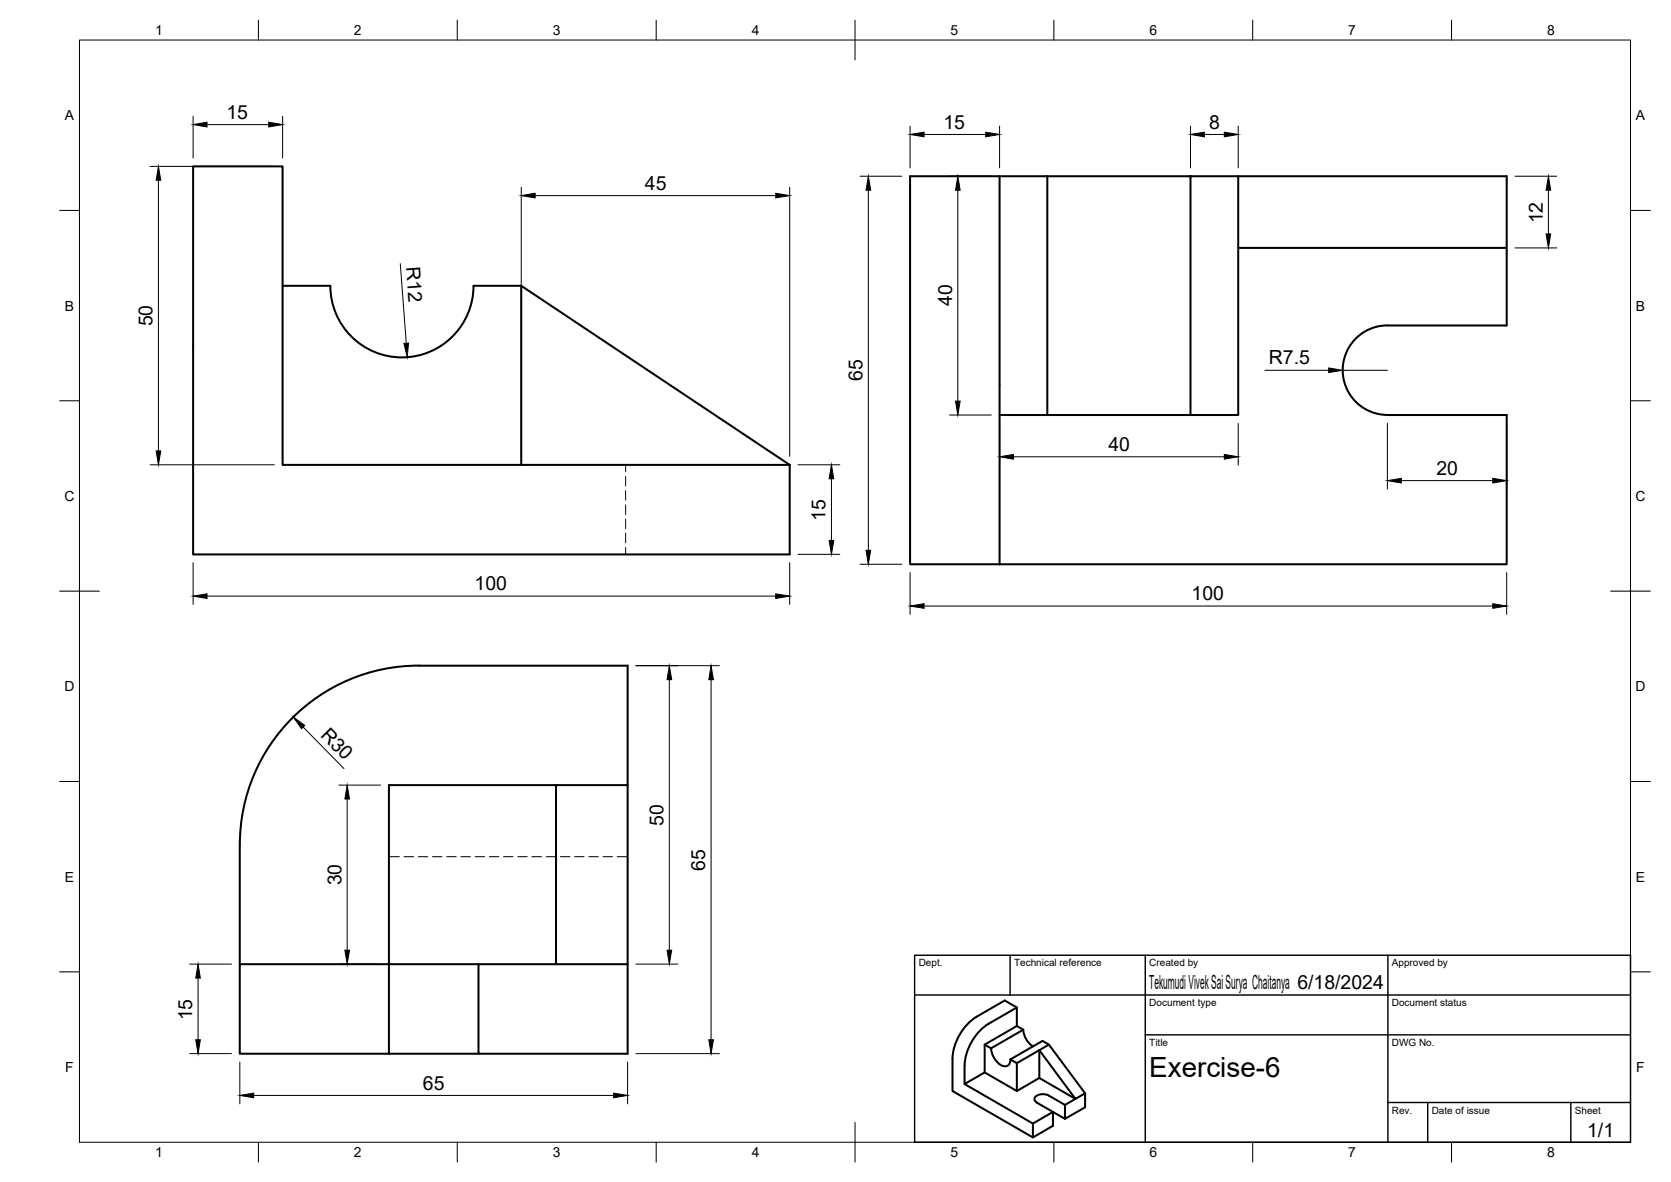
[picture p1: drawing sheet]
<svg xmlns="http://www.w3.org/2000/svg" width="420mm" height="297mm" viewBox="0 0 420 297" stroke-linecap="round" stroke-linejoin="round" font-family="sans-serif">
<!-- layer: Visible -->
<g fill="none" stroke="#000" stroke-width=".51">
<path d="M48.6 41.8h22.5v75h127.5v22.5h-150zM251.3 44.3v97.5M263.3 44.3h-34.5v97.5h22.5M299.3 44.3v60h-36v-60h115.5v18h-67.5M311.3 44.3v60h-12M71.1 71.8h12M83.1 71.8a18 18 0 0 0 18 18 18 18 0 0 0 18-18M119.1 71.8h12l67.5 45M131.1 71.8v45M378.8 62.3v19.5h-29.9a11.3 11.3 0 0 0-11.3 11.2 11.3 11.3 0 0 0 11.3 11.3h29.9v37.5h-127.5M251.3 104.3h12M139.8 197.3v45h18"/>
<path d="M157.8 197.3h-60v45h-37.5v22.5h37.5M60.3 242.3v-30a45 45 0 0 1 45-45h52.5v97.5h-37.5v-22.5h19.5M120.3 242.3h-22.5v22.5M245.6 255.5l7-4.1 3.1 1.8v4.6l1.6 1-8.1 4.6-1.6-.9M245.6 255.5a13.4 13.4 0 0 0-6.1 10.5v8.2l20.2 11.6M248.6 257.2a13.4 13.4 0 0 0-6 10.5M255.7 257.8l-8.1 4.7v7l-5.1 2.9v-4.6M255.7 253.2l-7.1 4.1M257.3 258.7a5.4 5.4 0 0 0 2.4 4.3M97.8 264.8h22.5M242.5 272.4l17.2 9.9 5.1-2.9 3 1.8M249.2 263.4a4.9 4.9 0 0 0 3.5 4.6 1.42 1.42 0 0 0 1.4-1.8"/>
<path d="M255.7 267.2v7M260.7 277.1l4.1 2.3v3.5l-5.1 2.9v-3.5M260.7 277.1a1.04 1.04 0 0 1-.5-1.2 1.04 1.04 0 0 1 1.1-.8l.8-.1 1.3 .2 4.4 2.5M261.3 270.9v-7l9.1 12.2 2.4-1.3M263.7 262.5l-8 4.7-1.7-1 8.1-4.6 1.6 .9 9.1 12.3v3.5l-5 2.9v-3.5l2.6-1.6-9.1-5.2-5.6 3.3-8.1-4.7"/>
</g>
<!-- layer: Hidden -->
<g fill="none" stroke="#000" stroke-width=".25">
<path d="M157.3 116.8v1.7M157.3 119.7v2.4M157.3 123.3v2.4M157.3 126.9v2.4M157.3 130.5v2.3M157.3 134v2.4M157.3 137.6v1.7M97.8 215.3h2.6M101.6 215.3h2.4M105.2 215.3h2.4M108.8 215.3h2.3M112.3 215.3h2.4"/>
<path d="M115.9 215.3h2.4M119.5 215.3h2.4M123 215.3h2.4M126.6 215.3h2.4M130.2 215.3h2.4M133.8 215.3h2.3M137.3 215.3h2.4M140.9 215.3h2.4M144.5 215.3h2.4M148.1 215.3h2.3M151.6 215.3h2.4M155.2 215.3h2.6"/>
<path d="M97.8 242.3h.1M97.8 264.8h.1"/>
</g>
<!-- layer: BORDER -->
<g fill="none" stroke="#000" stroke-width=".25">
<path d="M20 10.1h390v276.9h-390zM65 5.1v5M115 5.1v5M165 5.1v5M215 5.1v10M265 5.1v5M315 5.1v5M365 5.1v5M15 52.9h5M410 52.9h5M15 100.7h5M410 100.7h5"/>
<path d="M15 148.6h10M405 148.6h10M15 196.4h5M410 196.4h5M15 244.2h5M410 244.2h5M65 287v5M115 287v5M165 287v5M215 282.1v9.9M265 287v5M315 287v5"/>
<path d="M365 287v5"/>
</g>
<!-- layer: TITLEBLOCK -->
<path d="M230 240.1h180v46.9h-180zM230 250h180M254 240.1v9.9M288 240.1v46.9M349 240.1v46.9M288 260.1h122M349 277.1h61M359 277.1v9.9M395 277.1v9.9" fill="none" stroke="#000" stroke-width=".36"/>
<!-- layer: FD_Dimensions -->
<g fill="none" stroke="#000" stroke-width=".25">
<path d="M48.6 29.2v10.5M52 31.3h15.6M71.1 29.2v10.5M228.8 31.7v10.5M232.3 33.8h15.5M251.3 31.7v10.5M299.3 31.7v10.5M302.8 33.8h5M311.3 31.7v10.5M37.7 41.8h31.3M39.8 45.3v68M131.1 47v67.7"/>
<path d="M134.6 49.2h60.5M198.6 47v67.7M216.2 44.3h10.5M218.3 47.8v90.5M238.7 44.3h10.5M240.8 47.8v53M380.9 44.3h10.5M389.3 47.8v11M100.6 66.3l1.6 20M380.9 62.3h10.5M318.1 93.1h16M337.6 93.1h11.2"/>
<path d="M37.7 116.8h31.3M200.7 116.8h10.5M238.7 104.3h10.5M251.3 106.4v10.5M254.8 114.8h53M311.3 106.4v10.5M348.8 106.4v16.5M378.8 106.4v16.5M200.7 139.3h10.5M209.1 120.3v15.5M352.3 120.8h23M48.6 141.4v10.5"/>
<path d="M52 149.8h143.1M198.6 141.4v10.5M216.2 141.8h10.5M228.8 143.9v10.5M232.3 152.3h143M378.8 143.9v10.5M159.9 167.3h21M168.3 170.8v68M178.8 170.8v90.5M76.2 182.7l10.3 10.5M85.2 197.3h10.5M87.3 200.8v38"/>
<path d="M47.7 242.3h10.5M49.8 245.8v15.5M85.2 242.3h10.5M159.9 242.3h10.5M47.7 264.8h10.5M60.3 266.9v10.5M63.8 275.3h90.5M157.8 266.9v10.5M159.9 264.8h21"/>
</g>
<g fill="#000" stroke="#000" stroke-width=".25">
<path d="M48.6 31.3l3.4-.6v1.2zM67.6 30.7l3.5 .6-3.5 .6zM228.8 33.8l3.5-.6v1.2zM247.8 33.2l3.5 .6-3.5 .6zM299.3 33.8l3.5-.6v1.2zM307.8 33.2l3.5 .6-3.5 .6zM39.8 41.8l.6 3.5h-1.1zM131.1 49.2l3.5-.6v1.1zM195.1 48.6l3.5 .6-3.5 .5zM218.3 44.3l.6 3.5h-1.1zM240.8 44.3l.6 3.5h-1.1zM388.7 58.8h1.2l-.6 3.5z"/>
<path d="M389.3 44.3l.6 3.5h-1.2zM101.6 86.3l1.1-.1-.3 3.6zM334.1 92.5l3.5 .6-3.5 .5zM39.3 113.3h1.1l-.6 3.5zM240.3 100.8h1.1l-.6 3.5zM251.3 114.8l3.5-.6v1.2zM307.8 114.2l3.5 .6-3.5 .6zM208.5 135.8h1.1l-.5 3.5zM209.1 116.8l.5 3.5h-1.1zM217.8 138.3h1.1l-.6 3.5zM348.8 120.8l3.5-.6v1.2zM375.3 120.2l3.5 .6-3.5 .6z"/>
<path d="M48.6 149.8l3.4-.6v1.2zM195.1 149.2l3.5 .6-3.5 .6zM228.8 152.3l3.5-.6v1.2zM375.3 151.7l3.5 .6-3.5 .6zM168.3 167.3l.6 3.5h-1.2zM178.8 167.3l.6 3.5h-1.2zM73.7 180.2l2.9 2.1-.8 .8zM87.3 197.3l.6 3.5h-1.2zM86.7 238.8h1.2l-.6 3.5zM167.7 238.8h1.2l-.6 3.5zM49.8 242.3l.6 3.5h-1.2zM49.2 261.3h1.2l-.6 3.5z"/>
<path d="M60.3 275.3l3.5-.6v1.2zM154.3 274.7l3.5 .6-3.5 .6zM178.2 261.3h1.2l-.6 3.5z"/>
</g>
<text font-size="7" x="289" y="270.6">Exercise-6</text>
<g font-size="4.9">
<text x="56.9" y="29.9">15</text>
<text x="237.2" y="32.3">15</text>
<text x="304" y="32.3">8</text>
<text x="162.2" y="47.7">45</text>
<text x="387.9" y="56.2" transform="rotate(-90 387.9 56.2)">12</text>
<text x="102.1" y="67.2" transform="rotate(86 102.1 67.2)">R12</text>
<text x="239.4" y="76.9" transform="rotate(-90 239.4 76.9)">40</text>
<text x="38.4" y="82" transform="rotate(-90 38.4 82)">50</text>
<text x="216.9" y="95.8" transform="rotate(-90 216.9 95.8)">65</text>
<text x="319.1" y="91.6">R7.5</text>
<text x="278.7" y="113.3">40</text>
<text x="361.2" y="119.3">20</text>
<text x="207.6" y="130.9" transform="rotate(-90 207.6 130.9)">15</text>
<text x="119.3" y="148.3">100</text>
<text x="299.6" y="150.8">100</text>
<text x="80.4" y="184.9" transform="rotate(45 80.4 184.9)">R30</text>
<text x="166.8" y="207.5" transform="rotate(-90 166.8 207.5)">50</text>
<text x="177.3" y="218.8" transform="rotate(-90 177.3 218.8)">65</text>
<text x="85.8" y="222.5" transform="rotate(-90 85.8 222.5)">30</text>
<text x="289" y="248.5">Tekumudi Vivek Sai Surya Chaitanya 6/18/2024</text>
<text x="48.3" y="256.4" transform="rotate(-90 48.3 256.4)">15</text>
<text x="106.3" y="273.8">65</text>
<text x="399.1" y="285.7">1/1</text>
</g>
<g font-size="3.5">
<text x="39" y="8.8">1</text>
<text x="89" y="8.8">2</text>
<text x="139" y="8.8">3</text>
<text x="189" y="8.8">4</text>
<text x="239" y="8.8">5</text>
<text x="289" y="8.8">6</text>
<text x="339" y="8.8">7</text>
<text x="389" y="8.8">8</text>
<text x="16.3" y="30.2">A</text>
<text x="411.3" y="30.2">A</text>
<text x="16.3" y="78">B</text>
<text x="411.3" y="78">B</text>
<text x="16.2" y="125.9">C</text>
<text x="411.2" y="125.9">C</text>
<text x="16.2" y="173.7">D</text>
<text x="411.2" y="173.7">D</text>
<text x="16.3" y="221.6">E</text>
<text x="411.3" y="221.6">E</text>
<text x="16.4" y="269.4">F</text>
<text x="411.4" y="269.4">F</text>
<text x="39" y="290.8">1</text>
<text x="89" y="290.8">2</text>
<text x="139" y="290.8">3</text>
<text x="189" y="290.8">4</text>
<text x="239" y="290.8">5</text>
<text x="289" y="290.8">6</text>
<text x="339" y="290.8">7</text>
<text x="389" y="290.8">8</text>
</g>
<g font-size="2.5">
<text x="231" y="242.9">Dept.</text>
<text x="255" y="242.9">Technical reference</text>
<text x="289" y="242.9">Created by</text>
<text x="350" y="242.9">Approved by</text>
<text x="289" y="252.8">Document type</text>
<text x="350" y="252.8">Document status</text>
<text x="289" y="262.9">Title</text>
<text x="350" y="262.9">DWG No.</text>
<text x="350" y="279.9">Rev.</text>
<text x="360" y="279.9">Date of issue</text>
<text x="396" y="279.9">Sheet</text>
</g>
</svg>
